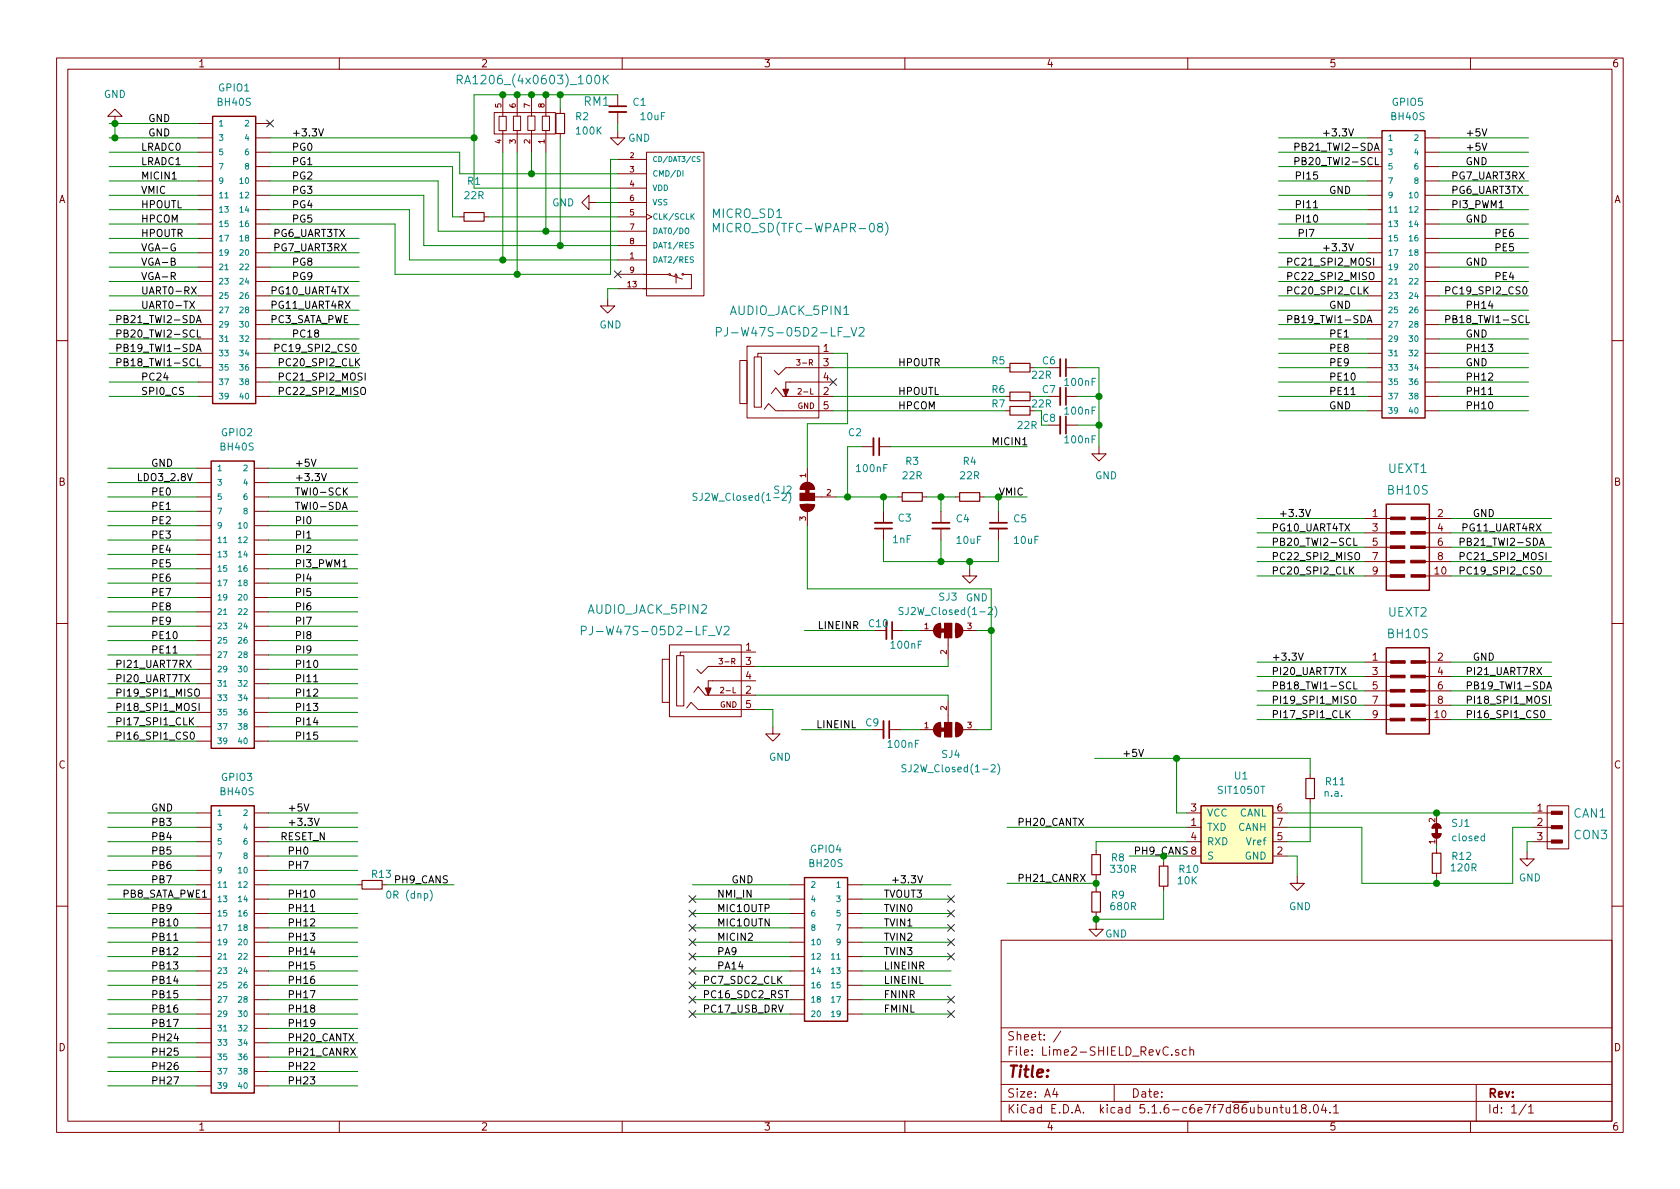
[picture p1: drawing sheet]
EESchema Schematic File Version 4
EELAYER 30 0
EELAYER END
$Descr A4 11693 8268
encoding utf-8
Sheet 1 1
Title ""
Date ""
Rev ""
Comp ""
Comment1 ""
Comment2 ""
Comment3 ""
Comment4 ""
$EndDescr
$Comp
L Lime2-SHIELD_RevC:BH40S GPIO1
U 1 1
P 1680 1850
F 0 "GPIO1" H 1630 3100 50  0000 C CNN
F 1 "BH40S" H 1630 3000 50  0000 C CNN
F 2 "OLIMEX_Connectors-FP:GPH127SMT-02X20(PA-V16X-2X20-LF)_Drill_0.9mm" H 1650 1800 20  0001 C CNN
F 3 "" H 1680 1950 60  0000 C CNN
	1    1680 1850
	1    0    0    -1  
$EndComp
Wire Wire Line
	1880 2350 2500 2350
Wire Wire Line
	1880 1950 2500 1950
Wire Wire Line
	1880 2050 2500 2050
Wire Wire Line
	1880 1850 2500 1850
Wire Wire Line
	1880 1750 2500 1750
Wire Wire Line
	1880 1650 2500 1650
Wire Wire Line
	1880 2150 2500 2150
Wire Wire Line
	1880 2250 2500 2250
Wire Wire Line
	1880 2750 2500 2750
Wire Wire Line
	1880 2650 2500 2650
Wire Wire Line
	1880 2450 2500 2450
Wire Wire Line
	1880 2550 2500 2550
Wire Wire Line
	760  2550 1380 2550
Wire Wire Line
	760  1750 1380 1750
Wire Wire Line
	760  2350 1380 2350
Wire Wire Line
	760  2250 1380 2250
Wire Wire Line
	760  2750 1380 2750
Wire Wire Line
	760  1550 1380 1550
Wire Wire Line
	760  1950 1380 1950
Wire Wire Line
	760  2450 1380 2450
Wire Wire Line
	760  1150 1380 1150
Wire Wire Line
	760  2050 1380 2050
Wire Wire Line
	760  1650 1380 1650
Wire Wire Line
	760  1250 1380 1250
Wire Wire Line
	760  1050 1380 1050
Wire Wire Line
	760  2150 1380 2150
Wire Wire Line
	760  950  800  950 
Wire Wire Line
	760  850  800  850 
Wire Wire Line
	760  2650 1380 2650
Wire Wire Line
	760  1850 1380 1850
Wire Wire Line
	760  1350 1380 1350
Wire Wire Line
	760  1450 1380 1450
Text Label 2050 3250 0    50   ~ 0
+5V
Text Label 2050 3350 0    50   ~ 0
+3.3V
Text Label 2050 3450 0    50   ~ 0
TWI0-SCK
Text Label 2050 3550 0    50   ~ 0
TWI0-SDA
Text Label 2050 3650 0    50   ~ 0
PI0
Text Label 2050 3750 0    50   ~ 0
PI1
Text Label 2050 3850 0    50   ~ 0
PI2
Text Label 2050 3950 0    50   ~ 0
PI3_PWM1
Text Label 2050 4050 0    50   ~ 0
PI4
Text Label 2050 4150 0    50   ~ 0
PI5
Text Label 2050 4250 0    50   ~ 0
PI6
Text Label 2050 4350 0    50   ~ 0
PI7
Text Label 2050 4450 0    50   ~ 0
PI8
Text Label 2050 4550 0    50   ~ 0
PI9
Text Label 2050 4650 0    50   ~ 0
PI10
Text Label 2050 4750 0    50   ~ 0
PI11
Text Label 2050 4850 0    50   ~ 0
PI12
Text Label 2050 4950 0    50   ~ 0
PI13
Text Label 2050 5050 0    50   ~ 0
PI14
Text Label 2050 5150 0    50   ~ 0
PI15
Text Label 800  5150 0    50   ~ 0
PI16_SPI1_CS0
Text Label 800  5050 0    50   ~ 0
PI17_SPI1_CLK
Text Label 800  4950 0    50   ~ 0
PI18_SPI1_MOSI
Text Label 800  4850 0    50   ~ 0
PI19_SPI1_MISO
Text Label 800  4750 0    50   ~ 0
PI20_UART7TX
Text Label 800  4650 0    50   ~ 0
PI21_UART7RX
Text Label 1050 3250 0    50   ~ 0
GND
Text Label 950  3350 0    50   ~ 0
LDO3_2.8V
Text Label 1050 3450 0    50   ~ 0
PE0
Text Label 1050 3550 0    50   ~ 0
PE1
Text Label 1050 3650 0    50   ~ 0
PE2
Text Label 1050 3750 0    50   ~ 0
PE3
Text Label 1050 3850 0    50   ~ 0
PE4
Text Label 1050 3950 0    50   ~ 0
PE5
Text Label 1050 4050 0    50   ~ 0
PE6
Text Label 1050 4150 0    50   ~ 0
PE7
Text Label 1050 4250 0    50   ~ 0
PE8
Text Label 1050 4350 0    50   ~ 0
PE9
Text Label 1050 4450 0    50   ~ 0
PE10
Text Label 1050 4550 0    50   ~ 0
PE11
Wire Wire Line
	1870 7350 2490 7350
Wire Wire Line
	750  7250 1370 7250
Wire Wire Line
	1870 6550 2490 6550
Wire Wire Line
	750  6750 1370 6750
Wire Wire Line
	1870 7150 2490 7150
Wire Wire Line
	750  6650 1370 6650
Wire Wire Line
	1870 7050 2490 7050
Wire Wire Line
	1870 7550 2490 7550
Wire Wire Line
	1870 6350 2490 6350
Wire Wire Line
	1870 6750 2490 6750
Wire Wire Line
	750  7150 1370 7150
Wire Wire Line
	750  7050 1370 7050
Wire Wire Line
	1870 7250 2490 7250
Wire Wire Line
	750  5750 1370 5750
Wire Wire Line
	750  6350 1370 6350
Wire Wire Line
	750  6450 1370 6450
Wire Wire Line
	750  6550 1370 6550
Wire Wire Line
	1870 5950 2490 5950
Wire Wire Line
	750  6250 1370 6250
Wire Wire Line
	1870 6850 2490 6850
Wire Wire Line
	750  6150 1370 6150
Wire Wire Line
	750  5950 1370 5950
Wire Wire Line
	750  6050 1370 6050
Wire Wire Line
	1870 6450 2490 6450
Wire Wire Line
	1870 6050 2490 6050
Wire Wire Line
	750  6950 1370 6950
$Comp
L Lime2-SHIELD_RevC:BH40S GPIO3
U 1 1
P 1670 6650
F 0 "GPIO3" H 1650 7900 50  0000 C CNN
F 1 "BH40S" H 1650 7800 50  0000 C CNN
F 2 "OLIMEX_Connectors-FP:GPH127SMT-02X20(PA-V16X-2X20-LF)_Drill_0.9mm" H 1640 6600 20  0001 C CNN
F 3 "" H 1670 6750 60  0000 C CNN
	1    1670 6650
	1    0    0    -1  
$EndComp
Wire Wire Line
	750  7450 1370 7450
Wire Wire Line
	750  5650 1370 5650
Wire Wire Line
	1870 5850 2490 5850
Wire Wire Line
	1870 6950 2490 6950
Wire Wire Line
	1870 5750 2490 5750
Wire Wire Line
	1870 5650 2490 5650
Wire Wire Line
	750  7350 1370 7350
Wire Wire Line
	750  5850 1370 5850
Wire Wire Line
	750  6850 1370 6850
Wire Wire Line
	750  7550 1370 7550
Wire Wire Line
	1870 7450 2490 7450
Wire Wire Line
	1870 6650 2490 6650
Wire Wire Line
	1870 6150 2490 6150
Wire Wire Line
	1870 6250 2490 6250
Wire Wire Line
	750  4250 1370 4250
Wire Wire Line
	750  4450 1370 4450
Wire Wire Line
	750  5150 1370 5150
Wire Wire Line
	1870 5050 2490 5050
Wire Wire Line
	1870 5150 2490 5150
Wire Wire Line
	1870 4450 2490 4450
Wire Wire Line
	1870 4250 2490 4250
Wire Wire Line
	1870 3750 2490 3750
Wire Wire Line
	1870 3850 2490 3850
Wire Wire Line
	750  5050 1370 5050
Wire Wire Line
	750  4850 1370 4850
Wire Wire Line
	750  4650 1370 4650
Wire Wire Line
	750  4750 1370 4750
Wire Wire Line
	1870 4950 2490 4950
Wire Wire Line
	750  4150 1370 4150
Wire Wire Line
	750  3550 1370 3550
Wire Wire Line
	1870 3450 2490 3450
Wire Wire Line
	750  3950 1370 3950
Wire Wire Line
	1870 4850 2490 4850
Wire Wire Line
	750  4350 1370 4350
Wire Wire Line
	1870 3950 2490 3950
Wire Wire Line
	1870 3550 2490 3550
Wire Wire Line
	1870 4350 2490 4350
$Comp
L Lime2-SHIELD_RevC:BH40S GPIO2
U 1 1
P 1670 4250
F 0 "GPIO2" H 1650 5500 50  0000 C CNN
F 1 "BH40S" H 1650 5400 50  0000 C CNN
F 2 "OLIMEX_Connectors-FP:GPH127SMT-02X20(PA-V16X-2X20-LF)_Drill_0.9mm" H 1640 4200 20  0001 C CNN
F 3 "" H 1670 4350 60  0000 C CNN
	1    1670 4250
	1    0    0    -1  
$EndComp
Wire Wire Line
	1870 3650 2490 3650
Wire Wire Line
	1870 4550 2490 4550
Wire Wire Line
	1870 3350 2490 3350
Wire Wire Line
	1870 3250 2490 3250
Wire Wire Line
	750  4950 1370 4950
Wire Wire Line
	750  3450 1370 3450
Wire Wire Line
	750  3850 1370 3850
Wire Wire Line
	750  3750 1370 3750
Wire Wire Line
	1870 4150 2490 4150
Wire Wire Line
	750  3250 1370 3250
Wire Wire Line
	750  3350 1370 3350
Wire Wire Line
	750  4050 1370 4050
Wire Wire Line
	750  4550 1370 4550
Wire Wire Line
	750  3650 1370 3650
Wire Wire Line
	1870 4050 2490 4050
Wire Wire Line
	1870 4650 2490 4650
Wire Wire Line
	1870 4750 2490 4750
Text Label 2030 950  0    50   ~ 0
+3.3V
Text Label 1030 850  0    50   ~ 0
GND
Text Label 1030 950  0    50   ~ 0
GND
Text Label 980  1050 0    50   ~ 0
LRADC0
Text Label 980  1150 0    50   ~ 0
LRADC1
Text Label 980  1250 0    50   ~ 0
MICIN1
Text Label 980  1350 0    50   ~ 0
VMIC
Text Label 980  1450 0    50   ~ 0
HPOUTL
Text Label 980  1550 0    50   ~ 0
HPCOM
Text Label 980  1650 0    50   ~ 0
HPOUTR
Text Label 980  1750 0    50   ~ 0
VGA-G
Text Label 980  1850 0    50   ~ 0
VGA-B
Text Label 980  1950 0    50   ~ 0
VGA-R
Text Label 980  2050 0    50   ~ 0
UART0-RX
Text Label 980  2150 0    50   ~ 0
UART0-TX
Text Label 800  2250 0    50   ~ 0
PB21_TWI2-SDA
Text Label 800  2350 0    50   ~ 0
PB20_TWI2-SCL
Text Label 800  2450 0    50   ~ 0
PB19_TWI1-SDA
Text Label 800  2550 0    50   ~ 0
PB18_TWI1-SCL
Text Label 980  2650 0    50   ~ 0
PC24
Text Label 980  2750 0    50   ~ 0
SPI0_CS
Text Label 2030 1050 0    50   ~ 0
PG0
Text Label 2030 1150 0    50   ~ 0
PG1
Text Label 2030 1250 0    50   ~ 0
PG2
Text Label 2030 1350 0    50   ~ 0
PG3
Text Label 2030 1450 0    50   ~ 0
PG4
Text Label 2030 1550 0    50   ~ 0
PG5
Text Label 1900 1650 0    50   ~ 0
PG6_UART3TX
Text Label 1900 1750 0    50   ~ 0
PG7_UART3RX
Text Label 2030 1850 0    50   ~ 0
PG8
Text Label 2030 1950 0    50   ~ 0
PG9
Text Label 1880 2050 0    50   ~ 0
PG10_UART4TX
Text Label 1880 2150 0    50   ~ 0
PG11_UART4RX
Text Label 1880 2250 0    50   ~ 0
PC3_SATA_PWE
Text Label 2030 2350 0    50   ~ 0
PC18
Text Label 1900 2450 0    50   ~ 0
PC19_SPI2_CS0
Text Label 1930 2550 0    50   ~ 0
PC20_SPI2_CLK
Text Label 1930 2650 0    50   ~ 0
PC21_SPI2_MOSI
Text Label 1930 2750 0    50   ~ 0
PC22_SPI2_MISO
Text Label 2000 5650 0    50   ~ 0
+5V
Text Label 2000 5750 0    50   ~ 0
+3.3V
Text Label 1050 5650 0    50   ~ 0
GND
Text Label 1050 5750 0    50   ~ 0
PB3
Text Label 1050 5850 0    50   ~ 0
PB4
Text Label 1050 5950 0    50   ~ 0
PB5
Text Label 1050 6050 0    50   ~ 0
PB6
Text Label 1050 6150 0    50   ~ 0
PB7
Text Label 850  6250 0    50   ~ 0
PB8_SATA_PWE1
Text Label 1050 6350 0    50   ~ 0
PB9
Text Label 1050 6450 0    50   ~ 0
PB10
Text Label 1050 6550 0    50   ~ 0
PB11
Text Label 1050 6650 0    50   ~ 0
PB12
Text Label 1050 6750 0    50   ~ 0
PB13
Text Label 1050 6850 0    50   ~ 0
PB14
Text Label 1050 6950 0    50   ~ 0
PB15
Text Label 1050 7050 0    50   ~ 0
PB16
Text Label 1050 7150 0    50   ~ 0
PB17
Text Label 1050 7250 0    50   ~ 0
PH24
Text Label 1050 7350 0    50   ~ 0
PH25
Text Label 1050 7450 0    50   ~ 0
PH26
Text Label 1050 7550 0    50   ~ 0
PH27
Text Label 1950 5850 0    50   ~ 0
RESET_N
Text Label 2000 5950 0    50   ~ 0
PH0
Text Label 2000 6050 0    50   ~ 0
PH7
Text Label 2740 6150 0    50   ~ 0
PH9_CANS
Text Label 2000 6250 0    50   ~ 0
PH10
Text Label 2000 6350 0    50   ~ 0
PH11
Text Label 2000 6450 0    50   ~ 0
PH12
Text Label 2000 6550 0    50   ~ 0
PH13
Text Label 2000 6650 0    50   ~ 0
PH14
Text Label 2000 6750 0    50   ~ 0
PH15
Text Label 2000 6850 0    50   ~ 0
PH16
Text Label 2000 6950 0    50   ~ 0
PH17
Text Label 2000 7050 0    50   ~ 0
PH18
Text Label 2000 7150 0    50   ~ 0
PH19
Text Label 2000 7250 0    50   ~ 0
PH20_CANTX
Text Label 2000 7350 0    50   ~ 0
PH21_CANRX
Text Label 2000 7450 0    50   ~ 0
PH22
Text Label 2000 7550 0    50   ~ 0
PH23
Text Label 6200 6150 0    50   ~ 0
+3.3V
Text Label 6150 6950 0    50   ~ 0
FNINR
Text Label 6150 7050 0    50   ~ 0
FMINL
Text Label 6150 6850 0    50   ~ 0
LINEINL
Text Label 6150 6350 0    50   ~ 0
TVIN0
Text Label 6150 6550 0    50   ~ 0
TVIN2
Text Label 6150 6650 0    50   ~ 0
TVIN3
Text Label 6150 6250 0    50   ~ 0
TVOUT3
Text Label 6150 6750 0    50   ~ 0
LINEINR
Text Label 6150 6450 0    50   ~ 0
TVIN1
NoConn ~ 6620 6250
NoConn ~ 6620 6350
NoConn ~ 6620 6450
NoConn ~ 6620 6550
NoConn ~ 6620 6650
NoConn ~ 6620 6950
NoConn ~ 6620 7050
Text Label 4890 6850 0    50   ~ 0
PC7_SDC2_CLK
Text Label 4890 7050 0    50   ~ 0
PC17_USB_DRV
Text Label 5090 6150 0    50   ~ 0
GND
Text Label 4990 6650 0    50   ~ 0
PA9
Text Label 4990 6550 0    50   ~ 0
MICIN2
Text Label 4890 6950 0    50   ~ 0
PC16_SDC2_RST
Text Label 4990 6350 0    50   ~ 0
MIC1OUTP
Text Label 4990 6450 0    50   ~ 0
MIC1OUTN
Text Label 4990 6250 0    50   ~ 0
NMI_IN
Text Label 4990 6750 0    50   ~ 0
PA14
NoConn ~ 4820 7050
NoConn ~ 4820 6950
NoConn ~ 4820 6850
NoConn ~ 4820 6750
NoConn ~ 4820 6650
NoConn ~ 4820 6550
NoConn ~ 4820 6450
NoConn ~ 4820 6350
NoConn ~ 4820 6250
Wire Wire Line
	8900 1850 9520 1850
Wire Wire Line
	10020 1950 10640 1950
Wire Wire Line
	8900 2650 9520 2650
Wire Wire Line
	8900 1150 9520 1150
Wire Wire Line
	8900 2450 9520 2450
Wire Wire Line
	8900 1250 9520 1250
Text Label 10200 950  0    50   ~ 0
+5V
Wire Wire Line
	10020 1850 10640 1850
Wire Wire Line
	8900 950  9520 950 
Wire Wire Line
	8900 1050 9520 1050
Wire Wire Line
	8900 1550 9520 1550
Wire Wire Line
	8900 1450 9520 1450
Wire Wire Line
	10020 2150 10640 2150
Wire Wire Line
	10020 2850 10640 2850
Wire Wire Line
	8900 2750 9520 2750
Wire Wire Line
	10020 1050 10640 1050
Wire Wire Line
	10020 950  10640 950 
Wire Wire Line
	10020 1450 10640 1450
Wire Wire Line
	8900 1750 9520 1750
Wire Wire Line
	8900 2250 9520 2250
Wire Wire Line
	8900 1350 9520 1350
Wire Wire Line
	10020 1150 10640 1150
Wire Wire Line
	10020 1650 10640 1650
Wire Wire Line
	10020 1250 10640 1250
Wire Wire Line
	10020 2050 10640 2050
Wire Wire Line
	8900 2350 9520 2350
Wire Wire Line
	10020 1350 10640 1350
Wire Wire Line
	10020 2250 10640 2250
Wire Wire Line
	8900 2850 9520 2850
Wire Wire Line
	10020 2750 10640 2750
Text Label 9200 950  0    50   ~ 0
+3.3V
Wire Wire Line
	8900 1950 9520 1950
Wire Wire Line
	8900 2550 9520 2550
Wire Wire Line
	10020 2650 10640 2650
$Comp
L Lime2-SHIELD_RevC:BH40S GPIO5
U 1 1
P 9820 1950
F 0 "GPIO5" H 9800 3200 50  0000 C CNN
F 1 "BH40S" H 9800 3100 50  0000 C CNN
F 2 "OLIMEX_Connectors-FP:GBH-254-SMT-40_Shorten_Pads" H 9790 1900 20  0001 C CNN
F 3 "" H 9820 2050 60  0000 C CNN
	1    9820 1950
	1    0    0    -1  
$EndComp
Wire Wire Line
	10020 2550 10640 2550
Wire Wire Line
	8900 2050 9520 2050
Wire Wire Line
	10020 1750 10640 1750
Wire Wire Line
	10020 2350 10640 2350
Wire Wire Line
	10020 2450 10640 2450
Wire Wire Line
	8900 1650 9520 1650
Wire Wire Line
	10020 1550 10640 1550
Wire Wire Line
	8900 2150 9520 2150
Text Label 10200 1050 0    50   ~ 0
+5V
Text Label 10200 1150 0    50   ~ 0
GND
$Comp
L Lime2-SHIELD_RevC:MICRO_SD(TFC-WPAPR-08) MICRO_SD1
U 1 1
P 4600 1600
F 0 "MICRO_SD1" H 4950 1725 60  0000 L CNN
F 1 "MICRO_SD(TFC-WPAPR-08)" H 4950 1625 60  0000 L CNN
F 2 "OLIMEX_Connectors-FP:TFC-WPAPR-08" H 4850 1600 60  0001 C CNN
F 3 "" H 4850 1600 60  0000 C CNN
	1    4600 1600
	1    0    0    -1  
$EndComp
Wire Wire Line
	3300 950  3300 650 
Wire Wire Line
	3300 650  3500 650 
Wire Wire Line
	1880 950  3300 950 
Connection ~ 3500 650 
Wire Wire Line
	3500 650  3600 650 
Connection ~ 3600 650 
Wire Wire Line
	3600 650  3700 650 
Connection ~ 3700 650 
Wire Wire Line
	3700 650  3800 650 
Wire Wire Line
	4300 1300 3300 1300
Wire Wire Line
	3300 1300 3300 950 
Connection ~ 3300 950 
Wire Wire Line
	3200 1050 3200 1200
Wire Wire Line
	1880 1050 3200 1050
$Comp
L Lime2-SHIELD_RevC:R_Small R2
U 1 1
P 3900 850
F 0 "R2" H 4000 900 50  0000 L CNN
F 1 "100K" H 4000 800 50  0000 L CNN
F 2 "OLIMEX_RLC-FP:R_0402_5MIL_DWS" H 3900 850 60  0001 C CNN
F 3 "" H 3900 850 60  0000 C CNN
	1    3900 850 
	1    0    0    -1  
$EndComp
Wire Wire Line
	2750 1550 2750 1900
Wire Wire Line
	4250 1900 4250 1100
Wire Wire Line
	4250 1100 4300 1100
Wire Wire Line
	1880 1550 2750 1550
NoConn ~ 4300 1900
Wire Wire Line
	2850 1450 2850 1800
Wire Wire Line
	1880 1450 2850 1450
Wire Wire Line
	2750 1900 3600 1900
Wire Wire Line
	2850 1800 3500 1800
Wire Wire Line
	3500 1050 3500 1800
Connection ~ 3500 1800
Wire Wire Line
	3500 1800 4300 1800
Wire Wire Line
	3600 1050 3600 1900
Connection ~ 3600 1900
Wire Wire Line
	3600 1900 4250 1900
Wire Wire Line
	3200 1200 3700 1200
Wire Wire Line
	3700 1050 3700 1200
Connection ~ 3700 1200
Wire Wire Line
	3700 1200 4300 1200
Wire Wire Line
	2950 1350 2950 1700
Wire Wire Line
	1880 1350 2950 1350
Wire Wire Line
	4300 1600 3800 1600
Wire Wire Line
	3050 1600 3050 1250
Wire Wire Line
	1880 1250 3050 1250
Wire Wire Line
	2950 1700 3900 1700
Wire Wire Line
	3800 1050 3800 1600
Connection ~ 3800 1600
Wire Wire Line
	3800 1600 3050 1600
Wire Wire Line
	3900 950  3900 1700
Connection ~ 3900 1700
Wire Wire Line
	3900 1700 4300 1700
Wire Wire Line
	3900 750  3900 650 
Wire Wire Line
	3900 650  3800 650 
Connection ~ 3800 650 
Text Label 10100 1250 0    50   ~ 0
PG7_UART3RX
Text Label 10100 1350 0    50   ~ 0
PG6_UART3TX
Text Label 10050 2250 0    50   ~ 0
PB18_TWI1-SCL
Text Label 8950 2250 0    50   ~ 0
PB19_TWI1-SDA
Text Label 8950 2050 0    50   ~ 0
PC20_SPI2_CLK
Text Label 10050 2050 0    50   ~ 0
PC19_SPI2_CS0
Text Label 8950 1950 0    50   ~ 0
PC22_SPI2_MISO
Text Label 8950 1850 0    50   ~ 0
PC21_SPI2_MOSI
Text Label 10200 1550 0    50   ~ 0
GND
Text Label 10200 1850 0    50   ~ 0
GND
Text Label 10200 2350 0    50   ~ 0
GND
Text Label 10200 2550 0    50   ~ 0
GND
Text Label 9250 2850 0    50   ~ 0
GND
Text Label 9250 2150 0    50   ~ 0
GND
Text Label 9250 1350 0    50   ~ 0
GND
Text Label 9200 1750 0    50   ~ 0
+3.3V
Text Label 9000 1050 0    50   ~ 0
PB21_TWI2-SDA
Text Label 9000 1150 0    50   ~ 0
PB20_TWI2-SCL
Text Label 10100 1450 0    50   ~ 0
PI3_PWM1
Text Label 10200 4900 0    50   ~ 0
PI18_SPI1_MOSI
Text Label 8850 4900 0    50   ~ 0
PI19_SPI1_MISO
Text Label 8850 5000 0    50   ~ 0
PI17_SPI1_CLK
Text Label 10200 5000 0    50   ~ 0
PI16_SPI1_CS0
Text Label 8850 4000 0    50   ~ 0
PC20_SPI2_CLK
Text Label 10150 4000 0    50   ~ 0
PC19_SPI2_CS0
Text Label 8850 3900 0    50   ~ 0
PC22_SPI2_MISO
Text Label 10150 3900 0    50   ~ 0
PC21_SPI2_MOSI
Text Label 8850 3800 0    50   ~ 0
PB20_TWI2-SCL
Text Label 10150 3800 0    50   ~ 0
PB21_TWI2-SDA
Text Label 10200 4800 0    50   ~ 0
PB19_TWI1-SDA
Text Label 8850 4800 0    50   ~ 0
PB18_TWI1-SCL
Text Label 9250 2450 0    50   ~ 0
PE8
Text Label 10400 1650 0    50   ~ 0
PE6
Text Label 9250 2550 0    50   ~ 0
PE9
Text Label 10400 1950 0    50   ~ 0
PE4
Text Label 9250 2350 0    50   ~ 0
PE1
Text Label 9030 1650 0    50   ~ 0
PI7
Text Label 10400 1750 0    50   ~ 0
PE5
Text Label 10200 2750 0    50   ~ 0
PH11
Text Label 10200 2850 0    50   ~ 0
PH10
$Comp
L Lime2-SHIELD_RevC:BH10S UEXT1
U 1 1
P 9800 3800
F 0 "UEXT1" H 9800 4350 60  0000 C CNN
F 1 "BH10S" H 9800 4200 60  0000 C CNN
F 2 "OLIMEX_Connectors-FP:GBH-254-SMT-10_Smaller" H 9792 3753 60  0001 C CNN
F 3 "" H 9792 3753 60  0000 C CNN
	1    9800 3800
	1    0    0    -1  
$EndComp
Wire Wire Line
	10100 3600 10800 3600
Wire Wire Line
	10100 3700 10800 3700
Wire Wire Line
	10100 3800 10800 3800
Wire Wire Line
	10100 3900 10800 3900
Wire Wire Line
	10100 4000 10800 4000
Wire Wire Line
	9500 3600 8750 3600
Wire Wire Line
	9500 3700 8750 3700
Wire Wire Line
	9500 3800 8750 3800
Wire Wire Line
	9500 3900 8750 3900
Wire Wire Line
	9500 4000 8750 4000
Wire Wire Line
	9500 4700 8750 4700
Wire Wire Line
	9500 4800 8750 4800
Wire Wire Line
	10100 4600 10800 4600
Wire Wire Line
	9500 4600 8750 4600
Wire Wire Line
	9500 4900 8750 4900
$Comp
L Lime2-SHIELD_RevC:BH10S UEXT2
U 1 1
P 9800 4800
F 0 "UEXT2" H 9800 5350 60  0000 C CNN
F 1 "BH10S" H 9800 5200 60  0000 C CNN
F 2 "OLIMEX_Connectors-FP:GBH-254-SMT-10_Smaller" H 9792 4753 60  0001 C CNN
F 3 "" H 9792 4753 60  0000 C CNN
	1    9800 4800
	1    0    0    -1  
$EndComp
Wire Wire Line
	10100 4900 10800 4900
Wire Wire Line
	10100 4700 10800 4700
Wire Wire Line
	10100 5000 10800 5000
Wire Wire Line
	9500 5000 8750 5000
Wire Wire Line
	10100 4800 10800 4800
Text Label 8850 4700 0    50   ~ 0
PI20_UART7TX
Text Label 10200 4700 0    50   ~ 0
PI21_UART7RX
Text Label 8850 3700 0    50   ~ 0
PG10_UART4TX
Text Label 8900 3600 0    50   ~ 0
+3.3V
Text Label 8850 4600 0    50   ~ 0
+3.3V
Text Label 10250 3600 0    50   ~ 0
GND
Text Label 10250 4600 0    50   ~ 0
GND
$Comp
L Lime2-SHIELD_RevC:PJ-W47S-05D2-LF_V2 AUDIO_JACK_5PIN1
U 1 1
P 5500 2650
F 0 "AUDIO_JACK_5PIN1" H 5500 3150 60  0000 C CNN
F 1 "PJ-W47S-05D2-LF_V2" H 5500 3000 60  0000 C CNN
F 2 "OLIMEX_Connectors-FP:PJ-W47S-05D2-LF_5PIN_V2" H 5500 2650 60  0001 C CNN
F 3 "" H 5500 2650 60  0000 C CNN
	1    5500 2650
	1    0    0    -1  
$EndComp
Text Label 6900 3100 0    50   ~ 0
MICIN1
Text Label 6950 3450 0    50   ~ 0
VMIC
Text Label 6250 2850 0    50   ~ 0
HPCOM
Wire Wire Line
	5800 2450 5900 2450
Wire Wire Line
	5800 2550 7000 2550
Text Label 6250 2750 0    50   ~ 0
HPOUTL
Wire Wire Line
	5800 2750 7000 2750
Text Label 6250 2550 0    50   ~ 0
HPOUTR
$Comp
L Lime2-SHIELD_RevC:R_Small R1
U 1 1
P 3300 1500
F 0 "R1" V 3050 1500 50  0000 C CNN
F 1 "22R" V 3150 1500 50  0000 C CNN
F 2 "OLIMEX_RLC-FP:R_0402_5MIL_DWS" H 3300 1500 60  0001 C CNN
F 3 "" H 3300 1500 60  0000 C CNN
	1    3300 1500
	0    1    1    0   
$EndComp
Wire Wire Line
	3400 1500 4300 1500
Wire Wire Line
	3150 1150 3150 1500
Wire Wire Line
	3150 1500 3200 1500
Wire Wire Line
	1880 1150 3150 1150
Wire Wire Line
	4300 1400 4150 1400
$Comp
L Lime2-SHIELD_RevC:GND #PWR02
U 1 1
P 4150 1400
F 0 "#PWR02" H 4150 1150 50  0001 C CNN
F 1 "GND" V 4150 1250 50  0000 R CNN
F 2 "" H 4150 1400 60  0000 C CNN
F 3 "" H 4150 1400 60  0000 C CNN
	1    4150 1400
	0    1    1    0   
$EndComp
$Comp
L Lime2-SHIELD_RevC:GND #PWR01
U 1 1
P 800 850
F 0 "#PWR01" H 800 600 50  0001 C CNN
F 1 "GND" H 800 650 50  0000 C CNN
F 2 "" H 800 850 60  0000 C CNN
F 3 "" H 800 850 60  0000 C CNN
	1    800  850 
	-1   0    0    1   
$EndComp
Connection ~ 800  850 
Wire Wire Line
	800  850  1380 850 
Wire Wire Line
	800  850  800  950 
Connection ~ 800  950 
Wire Wire Line
	800  950  1380 950 
Wire Wire Line
	3900 650  4300 650 
Connection ~ 3900 650 
$Comp
L Lime2-SHIELD_RevC:C C1
U 1 1
P 4300 750
F 0 "C1" H 4400 800 50  0000 L CNN
F 1 "10uF" H 4450 700 50  0000 L CNN
F 2 "OLIMEX_RLC-FP:C_0603_5MIL_DWS" H 4300 750 60  0001 C CNN
F 3 "" H 4300 750 60  0000 C CNN
	1    4300 750 
	1    0    0    -1  
$EndComp
$Comp
L Lime2-SHIELD_RevC:GND #PWR03
U 1 1
P 4300 900
F 0 "#PWR03" H 4300 650 50  0001 C CNN
F 1 "GND" H 4450 850 50  0000 C CNN
F 2 "" H 4300 900 60  0000 C CNN
F 3 "" H 4300 900 60  0000 C CNN
	1    4300 900 
	1    0    0    -1  
$EndComp
Wire Wire Line
	4300 850  4300 900 
$Comp
L Lime2-SHIELD_RevC:R_Small R5
U 1 1
P 7100 2550
F 0 "R5" V 7050 2400 50  0000 C CNN
F 1 "22R" V 7150 2700 50  0000 C CNN
F 2 "OLIMEX_RLC-FP:R_0402_5MIL_DWS" H 7100 2550 60  0001 C CNN
F 3 "" H 7100 2550 60  0000 C CNN
	1    7100 2550
	0    1    1    0   
$EndComp
$Comp
L Lime2-SHIELD_RevC:R_Small R6
U 1 1
P 7100 2750
F 0 "R6" V 7050 2600 50  0000 C CNN
F 1 "22R" V 7150 2900 50  0000 C CNN
F 2 "OLIMEX_RLC-FP:R_0402_5MIL_DWS" H 7100 2750 60  0001 C CNN
F 3 "" H 7100 2750 60  0000 C CNN
	1    7100 2750
	0    1    1    0   
$EndComp
$Comp
L Lime2-SHIELD_RevC:R_Small R7
U 1 1
P 7100 2850
F 0 "R7" V 7050 2700 50  0000 C CNN
F 1 "22R" V 7200 2900 50  0000 C CNN
F 2 "OLIMEX_RLC-FP:R_0402_5MIL_DWS" H 7100 2850 60  0001 C CNN
F 3 "" H 7100 2850 60  0000 C CNN
	1    7100 2850
	0    1    1    0   
$EndComp
$Comp
L Lime2-SHIELD_RevC:C C6
U 1 1
P 7400 2550
F 0 "C6" V 7350 2400 50  0000 L CNN
F 1 "100nF" V 7500 2550 50  0000 L CNN
F 2 "OLIMEX_RLC-FP:C_0402_5MIL_DWS" H 7400 2550 60  0001 C CNN
F 3 "" H 7400 2550 60  0000 C CNN
	1    7400 2550
	0    1    1    0   
$EndComp
Wire Wire Line
	7200 2550 7300 2550
Wire Wire Line
	7500 2550 7650 2550
Wire Wire Line
	7650 2550 7650 2750
$Comp
L Lime2-SHIELD_RevC:C C7
U 1 1
P 7400 2750
F 0 "C7" V 7350 2600 50  0000 L CNN
F 1 "100nF" V 7500 2750 50  0000 L CNN
F 2 "OLIMEX_RLC-FP:C_0402_5MIL_DWS" H 7400 2750 60  0001 C CNN
F 3 "" H 7400 2750 60  0000 C CNN
	1    7400 2750
	0    1    1    0   
$EndComp
Wire Wire Line
	7200 2750 7300 2750
Wire Wire Line
	7200 2850 7250 2850
Wire Wire Line
	7250 2850 7250 2950
Wire Wire Line
	7250 2950 7300 2950
Connection ~ 7650 2750
Wire Wire Line
	7650 2750 7650 2950
Wire Wire Line
	7500 2750 7650 2750
Wire Wire Line
	7500 2950 7650 2950
Wire Wire Line
	7650 2950 7650 3100
Connection ~ 7650 2950
$Comp
L Lime2-SHIELD_RevC:GND #PWR06
U 1 1
P 7650 3100
F 0 "#PWR06" H 7650 2850 50  0001 C CNN
F 1 "GND" H 7700 2900 50  0000 C CNN
F 2 "" H 7650 3100 60  0000 C CNN
F 3 "" H 7650 3100 60  0000 C CNN
	1    7650 3100
	1    0    0    -1  
$EndComp
$Comp
L Lime2-SHIELD_RevC:C C4
U 1 1
P 6550 3650
F 0 "C4" H 6650 3700 50  0000 L CNN
F 1 "10uF" H 6650 3550 50  0000 L CNN
F 2 "OLIMEX_RLC-FP:C_0603_5MIL_DWS" H 6550 3650 60  0001 C CNN
F 3 "" H 6550 3650 60  0000 C CNN
	1    6550 3650
	1    0    0    -1  
$EndComp
$Comp
L Lime2-SHIELD_RevC:R_Small R4
U 1 1
P 6750 3450
F 0 "R4" V 6500 3450 50  0000 C CNN
F 1 "22R" V 6600 3450 50  0000 C CNN
F 2 "OLIMEX_RLC-FP:R_0402_5MIL_DWS" H 6750 3450 60  0001 C CNN
F 3 "" H 6750 3450 60  0000 C CNN
	1    6750 3450
	0    1    1    0   
$EndComp
$Comp
L Lime2-SHIELD_RevC:R_Small R3
U 1 1
P 6350 3450
F 0 "R3" V 6100 3450 50  0000 C CNN
F 1 "22R" V 6200 3450 50  0000 C CNN
F 2 "OLIMEX_RLC-FP:R_0402_5MIL_DWS" H 6350 3450 60  0001 C CNN
F 3 "" H 6350 3450 60  0000 C CNN
	1    6350 3450
	0    1    1    0   
$EndComp
Wire Wire Line
	6450 3450 6550 3450
Wire Wire Line
	6550 3550 6550 3450
Connection ~ 6550 3450
Wire Wire Line
	6550 3450 6650 3450
Wire Wire Line
	6850 3450 6950 3450
Wire Wire Line
	6950 3450 6950 3550
Wire Wire Line
	6950 3450 7150 3450
Connection ~ 6950 3450
Wire Wire Line
	6550 3750 6550 3900
Wire Wire Line
	6550 3900 6750 3900
Wire Wire Line
	6950 3900 6950 3750
$Comp
L Lime2-SHIELD_RevC:GND #PWR04
U 1 1
P 6750 3950
F 0 "#PWR04" H 6750 3700 50  0001 C CNN
F 1 "GND" H 6800 3750 50  0000 C CNN
F 2 "" H 6750 3950 60  0000 C CNN
F 3 "" H 6750 3950 60  0000 C CNN
	1    6750 3950
	1    0    0    -1  
$EndComp
Wire Wire Line
	6750 3950 6750 3900
Connection ~ 6750 3900
Wire Wire Line
	6750 3900 6950 3900
Wire Wire Line
	6250 3450 6150 3450
$Comp
L Lime2-SHIELD_RevC:PJ-W47S-05D2-LF_V2 AUDIO_JACK_5PIN2
U 1 1
P 4960 4730
F 0 "AUDIO_JACK_5PIN2" H 4510 5230 60  0000 C CNN
F 1 "PJ-W47S-05D2-LF_V2" H 4560 5080 60  0000 C CNN
F 2 "OLIMEX_Connectors-FP:PJ-W47S-05D2-LF_5PIN_V2" H 4960 4730 60  0001 C CNN
F 3 "" H 4960 4730 60  0000 C CNN
	1    4960 4730
	1    0    0    -1  
$EndComp
Connection ~ 6550 3900
Wire Wire Line
	5900 3450 5900 3100
Wire Wire Line
	5900 3100 6000 3100
$Comp
L Lime2-SHIELD_RevC:C C2
U 1 1
P 6100 3100
F 0 "C2" V 6000 2900 50  0000 L CNN
F 1 "100nF" V 6250 2950 50  0000 L CNN
F 2 "OLIMEX_RLC-FP:C_0402_5MIL_DWS" H 6100 3100 60  0001 C CNN
F 3 "" H 6100 3100 60  0000 C CNN
	1    6100 3100
	0    1    1    0   
$EndComp
Wire Wire Line
	6200 3100 7150 3100
$Comp
L Lime2-SHIELD_RevC:C C3
U 1 1
P 6150 3650
F 0 "C3" H 5950 3600 50  0000 L CNN
F 1 "1nF" H 5950 3750 50  0000 L CNN
F 2 "OLIMEX_RLC-FP:C_0402_5MIL_DWS" H 6150 3650 60  0001 C CNN
F 3 "" H 6150 3650 60  0000 C CNN
	1    6150 3650
	-1   0    0    1   
$EndComp
Wire Wire Line
	6150 3900 6550 3900
Wire Wire Line
	6150 3550 6150 3450
Connection ~ 6150 3450
Wire Wire Line
	6150 3450 5900 3450
Text Label 9250 2750 0    50   ~ 0
PE11
Text Label 9250 2650 0    50   ~ 0
PE10
Text Label 10200 2650 0    50   ~ 0
PH12
Text Label 10200 2450 0    50   ~ 0
PH13
Text Label 10200 2150 0    50   ~ 0
PH14
$Comp
L Lime2-SHIELD_RevC:C C8
U 1 1
P 7400 2950
F 0 "C8" V 7350 2800 50  0000 L CNN
F 1 "100nF" V 7500 2950 50  0000 L CNN
F 2 "OLIMEX_RLC-FP:C_0402_5MIL_DWS" H 7400 2950 60  0001 C CNN
F 3 "" H 7400 2950 60  0000 C CNN
	1    7400 2950
	0    1    1    0   
$EndComp
NoConn ~ 5800 2650
$Comp
L Lime2-SHIELD_RevC:SIT1050T U1
U 1 1
P 8610 5800
F 0 "U1" H 8580 6210 50  0000 C CNN
F 1 "SIT1050T" H 8580 6110 50  0000 C CNN
F 2 "OLIMEX_IC-FP:SO-8" H 8610 5750 50  0001 C CNN
F 3 "" H 8610 5750 50  0001 C CNN
	1    8610 5800
	-1   0    0    -1  
$EndComp
Wire Wire Line
	8960 5950 9030 5950
Wire Wire Line
	9030 5950 9030 6090
$Comp
L Lime2-SHIELD_RevC:GND #PWR07
U 1 1
P 9030 6090
F 0 "#PWR07" H 9030 5840 50  0001 C CNN
F 1 "GND" H 9050 5880 50  0000 C CNN
F 2 "" H 9030 6090 60  0000 C CNN
F 3 "" H 9030 6090 60  0000 C CNN
	1    9030 6090
	1    0    0    -1  
$EndComp
$Comp
L Lime2-SHIELD_RevC:CON3 CAN1
U 1 1
P 10770 5750
F 0 "CAN1" H 10590 5850 60  0000 R CNN
F 1 "CON3" H 10590 5700 60  0000 R CNN
F 2 "OLIMEX_Connectors-FP:TB3-3.5mm" H 10695 5800 60  0001 C CNN
F 3 "" H 10695 5800 60  0000 C CNN
	1    10770 5750
	-1   0    0    -1  
$EndComp
Wire Wire Line
	8960 5750 9480 5750
Wire Wire Line
	9480 5750 9480 6140
Wire Wire Line
	9480 6140 10000 6140
Wire Wire Line
	10530 6140 10530 5750
Wire Wire Line
	10530 5750 10670 5750
Wire Wire Line
	10670 5850 10630 5850
Wire Wire Line
	10630 5850 10630 5920
$Comp
L Lime2-SHIELD_RevC:GND #PWR08
U 1 1
P 10630 5920
F 0 "#PWR08" H 10630 5670 50  0001 C CNN
F 1 "GND" H 10650 5740 50  0000 C CNN
F 2 "" H 10630 5920 60  0000 C CNN
F 3 "" H 10630 5920 60  0000 C CNN
	1    10630 5920
	1    0    0    -1  
$EndComp
Wire Wire Line
	10000 6100 10000 6140
Connection ~ 10000 6140
Wire Wire Line
	10000 6140 10530 6140
$Comp
L Lime2-SHIELD_RevC:R_Small R11
U 1 1
P 9120 5480
F 0 "R11" H 9220 5530 50  0000 L CNN
F 1 "n.a." H 9210 5450 50  0000 L CNN
F 2 "OLIMEX_RLC-FP:R_0402_5MIL_DWS" H 9120 5480 60  0001 C CNN
F 3 "" H 9120 5480 60  0000 C CNN
	1    9120 5480
	1    0    0    -1  
$EndComp
Wire Wire Line
	9120 5380 9120 5270
Wire Wire Line
	9120 5270 8190 5270
Wire Wire Line
	8190 5270 8190 5650
Wire Wire Line
	8190 5650 8260 5650
Wire Wire Line
	9120 5580 9120 5850
Wire Wire Line
	9120 5850 8960 5850
Wire Wire Line
	8260 5850 7630 5850
Wire Wire Line
	7630 5850 7630 5910
$Comp
L Lime2-SHIELD_RevC:R_Small R8
U 1 1
P 7630 6010
F 0 "R8" H 7730 6060 50  0000 L CNN
F 1 "330R" H 7720 5980 50  0000 L CNN
F 2 "OLIMEX_RLC-FP:R_0402_5MIL_DWS" H 7630 6010 60  0001 C CNN
F 3 "" H 7630 6010 60  0000 C CNN
	1    7630 6010
	1    0    0    -1  
$EndComp
$Comp
L Lime2-SHIELD_RevC:R_Small R9
U 1 1
P 7630 6270
F 0 "R9" H 7730 6320 50  0000 L CNN
F 1 "680R" H 7720 6240 50  0000 L CNN
F 2 "OLIMEX_RLC-FP:R_0402_5MIL_DWS" H 7630 6270 60  0001 C CNN
F 3 "" H 7630 6270 60  0000 C CNN
	1    7630 6270
	1    0    0    -1  
$EndComp
$Comp
L Lime2-SHIELD_RevC:GND #PWR05
U 1 1
P 7630 6410
F 0 "#PWR05" H 7630 6160 50  0001 C CNN
F 1 "GND" H 7770 6330 50  0000 C CNN
F 2 "" H 7630 6410 60  0000 C CNN
F 3 "" H 7630 6410 60  0000 C CNN
	1    7630 6410
	1    0    0    -1  
$EndComp
Wire Wire Line
	7630 6410 7630 6390
Wire Wire Line
	7630 6110 7630 6140
Connection ~ 7630 6140
Wire Wire Line
	7630 6140 7630 6170
Wire Wire Line
	8260 5950 8100 5950
Text Label 7890 5950 0    50   ~ 0
PH9_CANS
Text Label 7080 5750 0    50   ~ 0
PH20_CANTX
Wire Wire Line
	7010 6140 7630 6140
Text Label 7080 6140 0    50   ~ 0
PH21_CANRX
Wire Wire Line
	7010 5750 8260 5750
$Comp
L Lime2-SHIELD_RevC:R_Small R10
U 1 1
P 8100 6090
F 0 "R10" H 8200 6140 50  0000 L CNN
F 1 "10K" H 8190 6060 50  0000 L CNN
F 2 "OLIMEX_RLC-FP:R_0402_5MIL_DWS" H 8100 6090 60  0001 C CNN
F 3 "" H 8100 6090 60  0000 C CNN
	1    8100 6090
	1    0    0    -1  
$EndComp
Wire Wire Line
	8100 5990 8100 5950
Connection ~ 8100 5950
Wire Wire Line
	8100 5950 7860 5950
Wire Wire Line
	8100 6190 8100 6390
Wire Wire Line
	8100 6390 7630 6390
Connection ~ 7630 6390
Wire Wire Line
	7630 6390 7630 6370
Wire Wire Line
	8190 5270 7620 5270
Connection ~ 8190 5270
Text Label 7810 5270 0    50   ~ 0
+5V
Wire Wire Line
	5260 4630 6600 4630
Wire Wire Line
	5260 4830 6600 4830
Wire Wire Line
	5260 4930 5380 4930
Wire Wire Line
	5380 4930 5380 5050
$Comp
L Lime2-SHIELD_RevC:GND #PWR09
U 1 1
P 5380 5050
F 0 "#PWR09" H 5380 4800 50  0001 C CNN
F 1 "GND" H 5430 4840 50  0000 C CNN
F 2 "" H 5380 5050 60  0000 C CNN
F 3 "" H 5380 5050 60  0000 C CNN
	1    5380 5050
	1    0    0    -1  
$EndComp
Text Label 5680 5070 0    50   ~ 0
LINEINL
Text Label 5690 4380 0    50   ~ 0
LINEINR
$Comp
L Lime2-SHIELD_RevC:SJ2W_Closed(1-2) SJ4
U 1 1
P 6600 5070
F 0 "SJ4" V 6770 5050 50  0000 C CNN
F 1 "SJ2W_Closed(1-2)" V 6870 5050 50  0000 C CNN
F 2 "OLIMEX_Jumpers-FP:SJ_2_SMALL_12_TIED" H 6630 5220 20  0001 C CNN
F 3 "" H 6600 5070 60  0000 C CNN
	1    6600 5070
	0    -1   1    0   
$EndComp
Wire Wire Line
	6600 4830 6600 4870
Wire Wire Line
	6600 4630 6600 4580
$Comp
L Lime2-SHIELD_RevC:SJ2W_Closed(1-2) SJ3
U 1 1
P 6600 4380
F 0 "SJ3" V 6830 4380 50  0000 C CNN
F 1 "SJ2W_Closed(1-2)" V 6730 4380 50  0000 C CNN
F 2 "OLIMEX_Jumpers-FP:SJ_2_SMALL_12_TIED" H 6630 4530 20  0001 C CNN
F 3 "" H 6600 4380 60  0000 C CNN
	1    6600 4380
	0    -1   -1   0   
$EndComp
Wire Wire Line
	6090 4380 5600 4380
Wire Wire Line
	6070 5070 5580 5070
Wire Wire Line
	6800 4380 6900 4380
Wire Wire Line
	6900 4380 6900 5070
Wire Wire Line
	6900 5070 6800 5070
Wire Wire Line
	6150 3750 6150 3900
Wire Wire Line
	5800 2850 7000 2850
Wire Wire Line
	5820 3450 5900 3450
Connection ~ 5900 3450
Wire Wire Line
	5900 2450 5900 2940
Wire Wire Line
	5900 2940 5620 2940
Wire Wire Line
	5620 2940 5620 3250
Wire Wire Line
	5620 3650 5620 4090
Wire Wire Line
	5620 4090 6900 4090
Wire Wire Line
	6900 4090 6900 4380
Connection ~ 6900 4380
$Comp
L Lime2-SHIELD_RevC:C C10
U 1 1
P 6190 4380
F 0 "C10" V 6140 4230 50  0000 L CNN
F 1 "100nF" V 6290 4380 50  0000 L CNN
F 2 "OLIMEX_RLC-FP:C_0402_5MIL_DWS" H 6190 4380 60  0001 C CNN
F 3 "" H 6190 4380 60  0000 C CNN
	1    6190 4380
	0    1    1    0   
$EndComp
Wire Wire Line
	6290 4380 6400 4380
$Comp
L Lime2-SHIELD_RevC:C C9
U 1 1
P 6170 5070
F 0 "C9" V 6120 4920 50  0000 L CNN
F 1 "100nF" V 6270 5070 50  0000 L CNN
F 2 "OLIMEX_RLC-FP:C_0402_5MIL_DWS" H 6170 5070 60  0001 C CNN
F 3 "" H 6170 5070 60  0000 C CNN
	1    6170 5070
	0    1    1    0   
$EndComp
Wire Wire Line
	6270 5070 6400 5070
$Comp
L Lime2-SHIELD_RevC:SJ2W_Closed(1-2) SJ2
U 1 1
P 5620 3450
F 0 "SJ2" H 5720 3500 50  0000 L CNN
F 1 "SJ2W_Closed(1-2)" H 5720 3450 50  0000 L CNN
F 2 "OLIMEX_Jumpers-FP:SJ_2_SMALL_12_TIED" H 5650 3600 20  0001 C CNN
F 3 "" H 5620 3450 60  0000 C CNN
	1    5620 3450
	-1   0    0    -1  
$EndComp
$Comp
L Lime2-SHIELD_RevC:C C5
U 1 1
P 6950 3650
F 0 "C5" H 7050 3700 50  0000 L CNN
F 1 "10uF" H 7050 3550 50  0000 L CNN
F 2 "OLIMEX_RLC-FP:C_0603_5MIL_DWS" H 6950 3650 60  0001 C CNN
F 3 "" H 6950 3650 60  0000 C CNN
	1    6950 3650
	1    0    0    -1  
$EndComp
$Comp
L Lime2-SHIELD_RevC:RA1206_(4x0603)_4B8_1234 RM1
U 1 1
P 3650 850
F 0 "RM1" V 3800 1450 60  0000 R CNN
F 1 "RA1206_(4x0603)_100K" V 3950 1450 60  0000 R CNN
F 2 "OLIMEX_RLC-FP:R_MATRIX_4_KICAD" H 3700 750 60  0001 C CNN
F 3 "" H 3700 750 60  0000 C CNN
	1    3650 850 
	0    1    -1   0   
$EndComp
NoConn ~ 1880 850 
Text Label 9010 1250 0    50   ~ 0
PI15
Text Label 9010 1450 0    50   ~ 0
PI11
Text Label 9010 1550 0    50   ~ 0
PI10
Text Label 10170 3700 0    50   ~ 0
PG11_UART4RX
Wire Wire Line
	4300 2000 4230 2000
Wire Wire Line
	4230 2000 4230 2070
$Comp
L Lime2-SHIELD_RevC:GND #PWR010
U 1 1
P 4230 2070
F 0 "#PWR010" H 4230 1820 50  0001 C CNN
F 1 "GND" H 4250 1890 50  0000 C CNN
F 2 "" H 4230 2070 60  0000 C CNN
F 3 "" H 4230 2070 60  0000 C CNN
	1    4230 2070
	1    0    0    -1  
$EndComp
Wire Wire Line
	6000 7050 6620 7050
Wire Wire Line
	6000 6950 6620 6950
Wire Wire Line
	6000 6850 6620 6850
Wire Wire Line
	6000 6750 6620 6750
Wire Wire Line
	6000 6650 6620 6650
Wire Wire Line
	6000 6550 6620 6550
Wire Wire Line
	6000 6450 6620 6450
Wire Wire Line
	6000 6350 6620 6350
Wire Wire Line
	6000 6250 6620 6250
Wire Wire Line
	6000 6150 6620 6150
$Comp
L Lime2-SHIELD_RevC:BH20S GPIO4
U 1 1
P 5700 6550
F 0 "GPIO4" H 5650 7200 50  0000 C CNN
F 1 "BH20S" H 5650 7100 50  0000 C CNN
F 2 "OLIMEX_Connectors-FP:GPCB127SMT-02X10(YA-V36P-2X10-LF)" H 5670 5900 20  0001 C CNN
F 3 "" H 5700 6050 60  0000 C CNN
	1    5700 6550
	-1   0    0    -1  
$EndComp
Wire Wire Line
	4820 6150 5500 6150
Wire Wire Line
	4820 6750 5500 6750
Wire Wire Line
	4820 6650 5500 6650
Wire Wire Line
	4820 6450 5500 6450
Wire Wire Line
	4820 6850 5500 6850
Wire Wire Line
	4820 7050 5500 7050
Wire Wire Line
	4820 6250 5500 6250
Wire Wire Line
	4820 6950 5500 6950
Wire Wire Line
	4820 6350 5500 6350
Wire Wire Line
	4820 6550 5500 6550
$Comp
L Lime2-SHIELD_RevC:R_Small R13
U 1 1
P 2590 6150
F 0 "R13" V 2515 6140 50  0000 L CNN
F 1 "0R (dnp)" V 2660 6240 50  0000 L CNN
F 2 "OLIMEX_RLC-FP:R_0402_5MIL_DWS" H 2590 6150 60  0001 C CNN
F 3 "" H 2590 6150 60  0000 C CNN
	1    2590 6150
	0    1    1    0   
$EndComp
Wire Wire Line
	2690 6150 3160 6150
Wire Wire Line
	8960 5650 10000 5650
$Comp
L Lime2-SHIELD_RevC:R_Small R12
U 1 1
P 10000 6000
F 0 "R12" H 10100 6050 50  0000 L CNN
F 1 "120R" H 10090 5970 50  0000 L CNN
F 2 "OLIMEX_RLC-FP:R_0603_5MIL_DWS" H 10000 6000 60  0001 C CNN
F 3 "" H 10000 6000 60  0000 C CNN
	1    10000 6000
	1    0    0    -1  
$EndComp
$Comp
L Lime2-SHIELD_RevC:SJ_Closed SJ1
U 1 1
P 10000 5775
F 0 "SJ1" V 10050 5675 50  0000 R CNN
F 1 "closed" V 9950 5675 50  0000 R CNN
F 2 "OLIMEX_Jumpers-FP:SJ_Closed" H 10008 5837 20  0001 C CNN
F 3 "" H 10000 5775 60  0000 C CNN
	1    10000 5775
	0    -1   -1   0   
$EndComp
Wire Wire Line
	10000 5875 10000 5900
Wire Wire Line
	10000 5675 10000 5650
Connection ~ 10000 5650
Wire Wire Line
	10000 5650 10670 5650
$EndSCHEMATC
